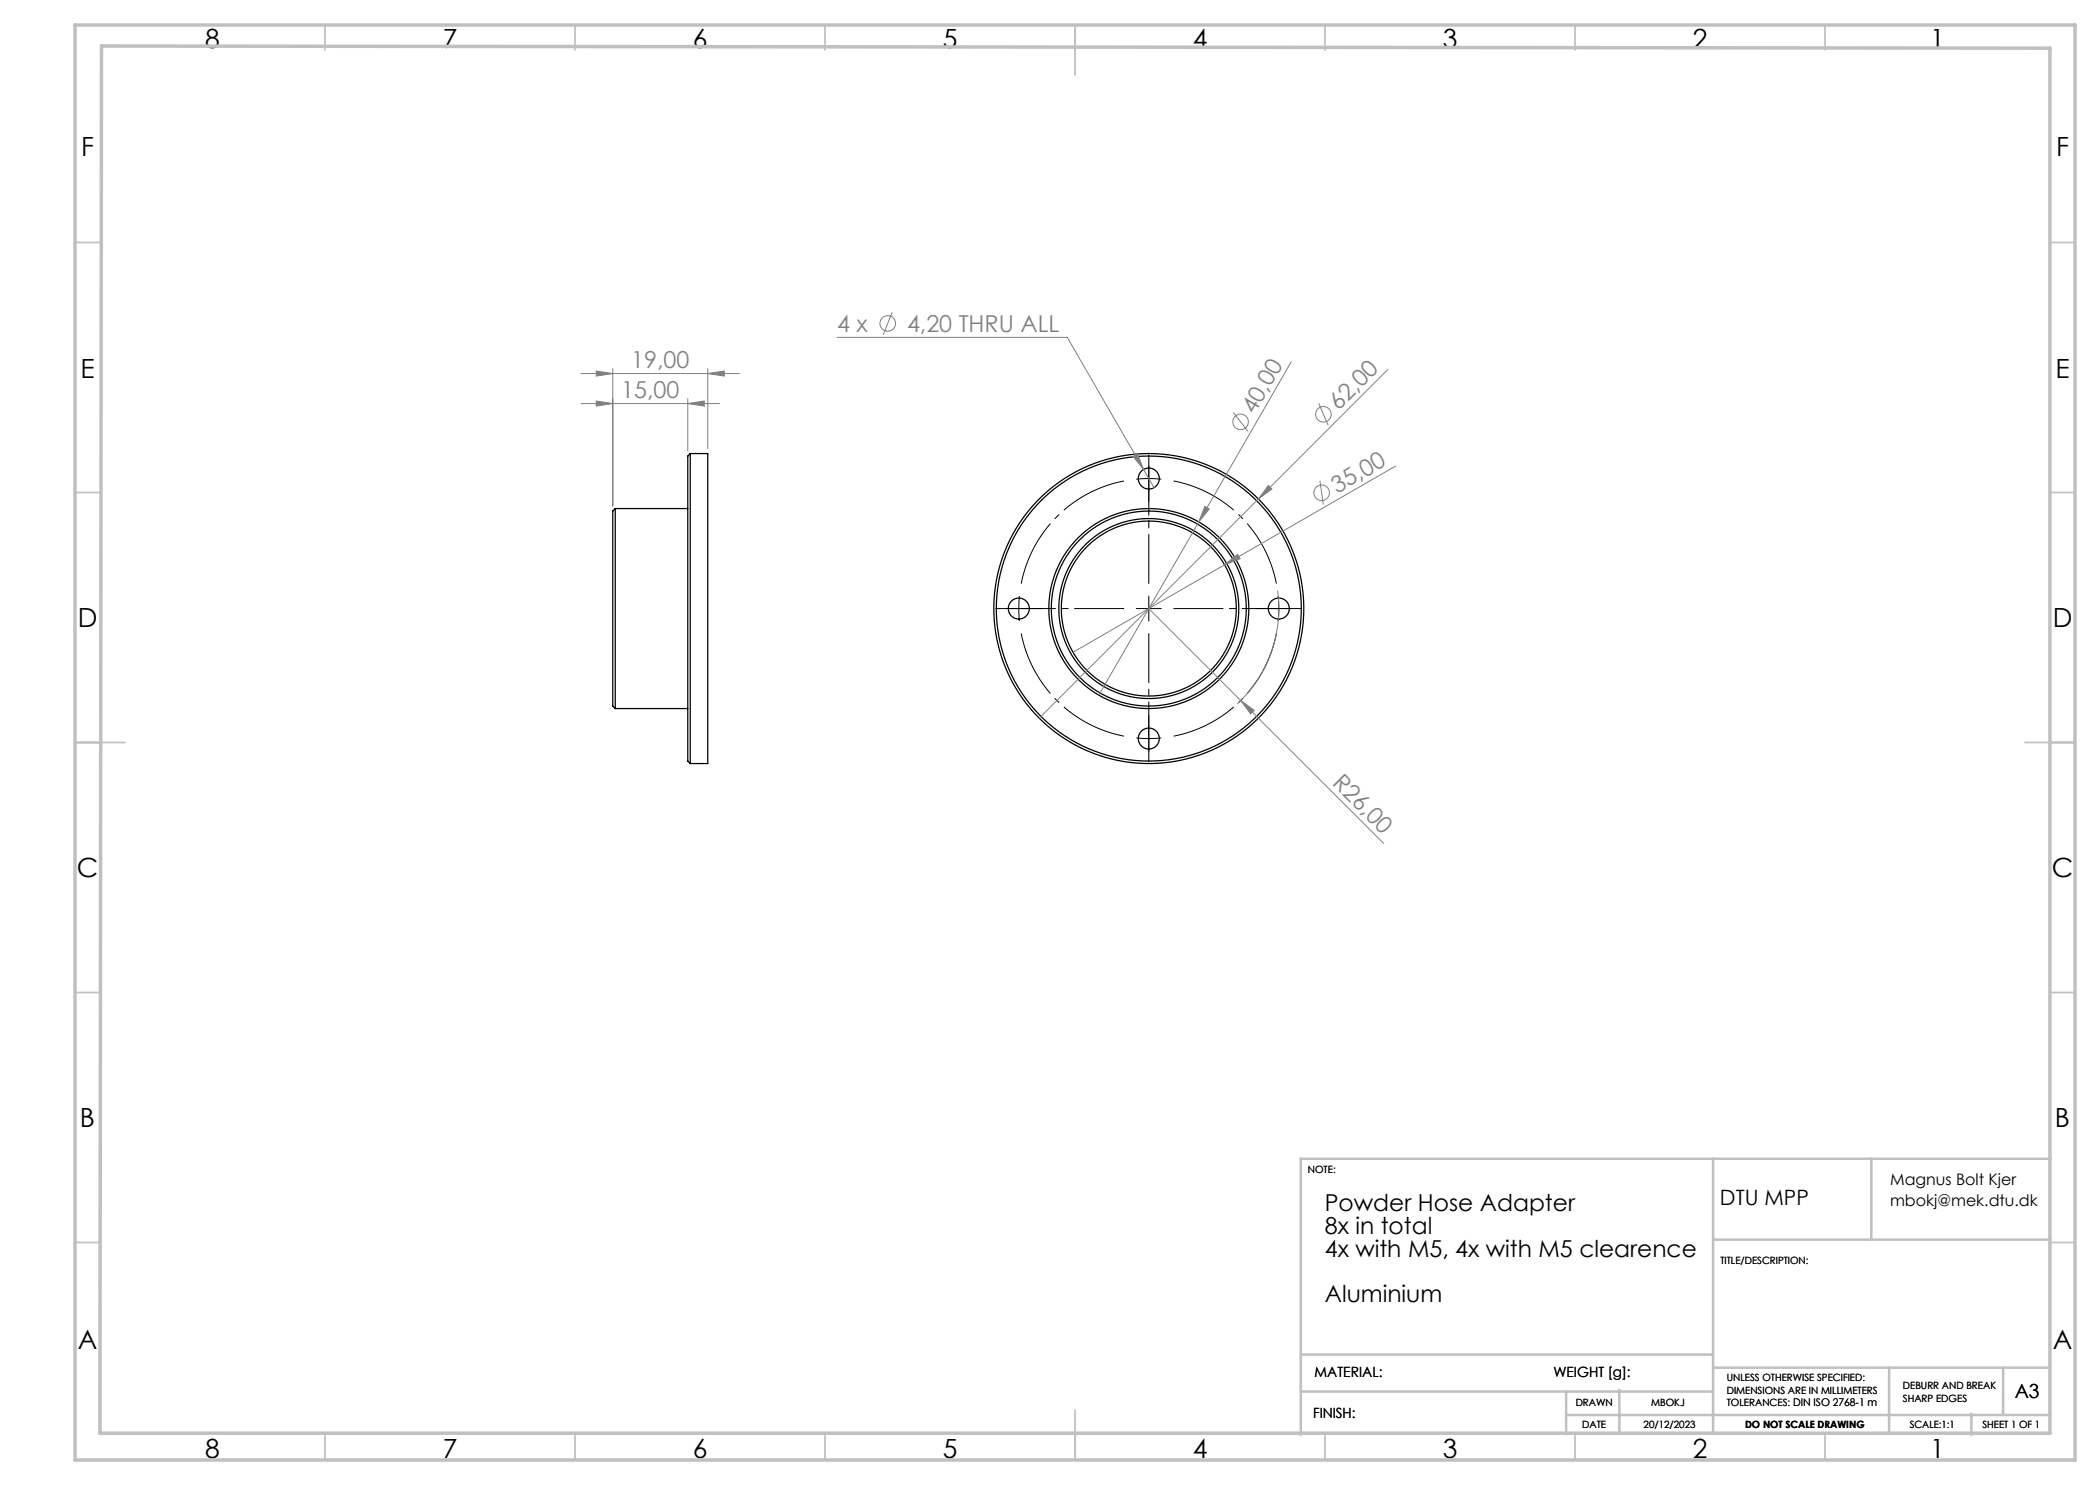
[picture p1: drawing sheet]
<svg xmlns="http://www.w3.org/2000/svg" width="420mm" height="297mm" viewBox="0 0 420 297" stroke-linecap="round" stroke-linejoin="round" font-family="sans-serif">
<g fill="none" stroke="#000" stroke-width=".25">
<path d="M138.1 90.7h3.5v62h-3.5M138.1 90.7v62M138.1 90.7l-.5 .5v61l.5 .5M123.1 101.7v40M123.1 101.7l-.5 .5v39l.5 .5M123.1 101.7h14.5M123.1 141.7h14.5"/>
<circle cx="229.8" cy="95.7" r="2.1"/>
<circle cx="203.8" cy="121.7" r="2.1"/>
<circle cx="229.8" cy="121.7" r="20"/>
<circle cx="229.8" cy="121.7" r="18"/>
<circle cx="229.8" cy="121.7" r="31"/>
<circle cx="229.8" cy="121.7" r="17.5"/>
<circle cx="229.8" cy="121.7" r="30.5"/>
<circle cx="229.8" cy="121.7" r="19.5"/>
<circle cx="255.8" cy="121.7" r="2.1"/>
<circle cx="229.8" cy="147.7" r="2.1"/>
</g>
<g fill="none" stroke="#808080" stroke-width=".2">
<path d="M116.2 74.7h31.7M119.3 74.2l3.3 .5-3.3 .5zM122.6 73.7v27.5M137.6 79.7v10.5M141.6 74.7l3.3-.5v1zM141.6 73.7v16M167.4 67.5h46.1l15.2 26.4M178.4 62.5l-1.7 4.4M258.3 72.3l-18.5 32.1M277.6 73.9l-69.8 69.7M116.2 80.7h27.7M119.3 80.2l3.3 .5-3.3 .5z"/>
<path d="M137.6 80.7l3.3-.5v1zM226.6 91.3l.9-.5 1.2 3.1zM228.7 93.9l2.1 3.6M246.6 82.5l3 3.8M253.7 97.1l.7 .7-2.7 2zM263.7 80.7l1.9 4.4M264 96.2l.7 4.7M279.1 93.2l-34.2 19.8M239.8 104.4l-20 34.6M241 101.3l.9 .5-2.1 2.6zM244.9 113l2.6-2.1 .5 .9zM244.9 113l-30.3 17.5"/>
<path d="M255.5 118.1a26 26 0 0 1-8.1 22.7M229.8 121.7l18.3 18.4M248.1 140.1l2.7 2-.7 .7zM248.1 140.1l28.6 28.6"/>
<circle cx="177.5" cy="64.7" r="1.56"/>
<circle cx="248.1" cy="84.4" r="1.56"/>
<circle cx="264.3" cy="98.6" r="1.56"/>
<circle cx="264.7" cy="82.9" r="1.56"/>
</g>
<path d="M229.8 95.7l-2.5 .1M229.8 95.7l2.5 .1M203.8 121.7l.1 2.5M203.8 121.7l.1-2.5M229.8 147.7l2.5-.1M229.8 147.7l-2.5-.1" fill="none" stroke="#000" stroke-width=".2" stroke-dasharray="15.2 1.3 1.3 1.3" stroke-linecap="butt"/>
<path d="M224.8 96.2a26 26 0 0 0-20.6 20.5M255.3 116.7a26 26 0 0 0-20.6-20.5M204.2 126.7a26 26 0 0 0 20.6 20.5M234.7 147.2a26 26 0 0 0 20.6-20.5" fill="none" stroke="#000" stroke-width=".2" stroke-dasharray="15.2 1.3 1.3 1.3" stroke-dashoffset="1.7" stroke-linecap="butt"/>
<path d="M255.6 119.2l.2 2.5-.2 2.5M253.3 121.7h5" fill="none" stroke="#000" stroke-width=".2"/>
<g fill="none" stroke="#000" stroke-width=".2" stroke-dasharray="15.2 1.3 1.3 1.3">
<path d="M229.8 95.7v-2.5M229.8 95.7v2.5M229.8 93.2v-2.1M229.8 98.2v2.1M201.3 121.7h-2.1M203.8 121.7h-2.5M203.8 121.7h2.5M206.3 121.7h2.1M229.8 121.7v-2.5M229.8 121.7h-2.5M229.8 121.7v2.5M229.8 121.7h2.5"/>
<path d="M253.3 121.7h-2.1M258.3 121.7h2.1M229.8 147.7v2.5M229.8 147.7v-2.5M229.8 150.2v2.1M229.8 145.2v-2.1"/>
</g>
<path d="M229.8 116.7v-23.5M224.8 121.7h-23.5M229.8 126.7v23.5M234.8 121.7h23.5" fill="none" stroke="#000" stroke-width=".2" stroke-dasharray="15.2 1.3 1.3 1.3" stroke-dashoffset="5.4"/>
<g fill="none" stroke="#c0c0c0" stroke-width=".35">
<path d="M65 5v5M115 5v5M165 5v5M215 5v10M265 5v5M315 5v5M365 5v5M15 48.5h5M410 48.5h5M15 98.5h5M410 98.5h5M15 148.5h10"/>
<path d="M405 148.5h10M15 198.5h5M410 198.5h5M15 248.5h5M410 248.5h5M65 287v5M115 287v5M165 287v5M215 282v10M265 287v5M315 287v5M365 287v5"/>
</g>
<g fill="none" stroke="#c0c0c0" stroke-width=".5">
<path d="M342.6 231.7v54.9M374.3 231.7v16.2M410.2 231.7h-150v55.3M342.6 247.9h67.5M260.2 278.3h82.4M260.2 270.9h82.4M313.2 278.3v8.6M323.9 278v8.6M342.6 273.5h67.4M377.8 273.5v13.1M400.6 273.5v9.3M313.2 283h96.8"/>
<path d="M394.3 282.8v4.2"/>
</g>
<path d="M15 5h400v287h-400zM20.3 9.2l389.7 .4v277h-390z" fill="none" stroke="#c0c0c0" stroke-width=".7"/>
<g fill="#808080">
<path d="M244.9 113l2.6-2.1 .5 .9z"/>
<path d="M253.7 97.1l.7 .7-2.7 2z"/>
<path d="M241 101.3l.9 .5-2.1 2.6z"/>
<path d="M248.1 140.1l2.7 2-.7 .7z"/>
<path d="M226.6 91.3l2.1 2.6-1.2-3.1zM119.3 74.2l3.3 .5-3.3 .5zM141.6 74.7l3.3-.5v1zM119.3 80.2l3.3 .5-3.3 .5zM137.6 80.7l3.3-.5v1z"/>
</g>
<g font-size="5.3">
<text x="41" y="9.5">8</text>
<text x="88.5" y="9.5">7</text>
<text x="138.5" y="9.5">6</text>
<text x="188.5" y="9.5">5</text>
<text x="238.5" y="9.5">4</text>
<text x="288.5" y="9.5">3</text>
<text x="338.5" y="9.5">2</text>
<text x="386" y="9.5">1</text>
<text x="16.2" y="31.3">F</text>
<text x="411.2" y="31.3">F</text>
<text x="16.1" y="75.5">E</text>
<text x="411.1" y="75.5">E</text>
<text x="15.5" y="125.5">D</text>
<text x="410.5" y="125.5">D</text>
<text x="15.4" y="175.5">C</text>
<text x="410.4" y="175.5">C</text>
<text x="16" y="225.5">B</text>
<text x="411" y="225.5">B</text>
<text x="15.5" y="269.7">A</text>
<text x="410.5" y="269.7">A</text>
<text x="41" y="291.5">8</text>
<text x="88.5" y="291.5">7</text>
<text x="138.5" y="291.5">6</text>
<text x="188.5" y="291.5">5</text>
<text x="238.5" y="291.5">4</text>
<text x="288.5" y="291.5">3</text>
<text x="338.5" y="291.5">2</text>
<text x="386" y="291.5">1</text>
</g>
<g font-size="4.7" fill="#808080">
<text x="167.4" y="66.4">4 x</text>
<text x="181.4" y="66.4">4,20 THRU ALL</text>
<text x="126.2" y="73.7">19,00</text>
<text x="124.2" y="79.7">15,00</text>
<text x="250.9" y="83" transform="rotate(-60 250.9 83)">40,00</text>
<text x="267.7" y="82.3" transform="rotate(-45 267.7 82.3)">62,00</text>
<text x="267.4" y="98.8" transform="rotate(-30 267.4 98.8)">35,00</text>
<text x="266.3" y="156.8" transform="rotate(45 266.3 156.8)">R26,00</text>
</g>
<g font-size="4.7">
<text x="265" y="242.3">Powder Hose Adapter</text>
<text x="265" y="246.8">8x in total</text>
<text x="265" y="251.3">4x with M5, 4x with M5 clearence</text>
<text x="265" y="260.4">Aluminium</text>
</g>
<text font-size="4.2" x="344" y="240.9">DTU MPP</text>
<text font-size="3.9" x="403" y="279.6">A3</text>
<g font-size="3.2">
<text x="378" y="237">Magnus Bolt Kjer</text>
<text x="378" y="241.1">mbokj@mek.dtu.dk</text>
</g>
<g font-size="2.8">
<text x="262.9" y="275.4">MATERIAL:</text>
<text x="310.7" y="275.4">WEIGHT [g]:</text>
<text x="262.6" y="283.6">FINISH:</text>
</g>
<g font-size="2">
<text x="261.6" y="234.6">NOTE:</text>
<text x="344.1" y="252.7">TITLE/DESCRIPTION:</text>
<text x="315.1" y="281.3">DRAWN</text>
<text x="330.2" y="281.3">MBOKJ</text>
<text x="345.4" y="276.3">UNLESS OTHERWISE SPECIFIED:</text>
<text x="345.4" y="278.8">DIMENSIONS ARE IN MILLIMETERS</text>
<text x="345.4" y="281.3">TOLERANCES: DIN ISO 2768-1 m</text>
<text x="380.6" y="277.8">DEBURR AND BREAK</text>
<text x="380.6" y="280.3">SHARP EDGES</text>
<text x="316.4" y="285.6">DATE</text>
<text x="328.7" y="285.6">20/12/2023</text>
<text x="349" y="285.6">DO NOT SCALE DRAWING</text>
<text x="381.9" y="285.6">SCALE:1:1</text>
<text x="396.5" y="285.6">SHEET 1 OF 1</text>
</g>
</svg>
